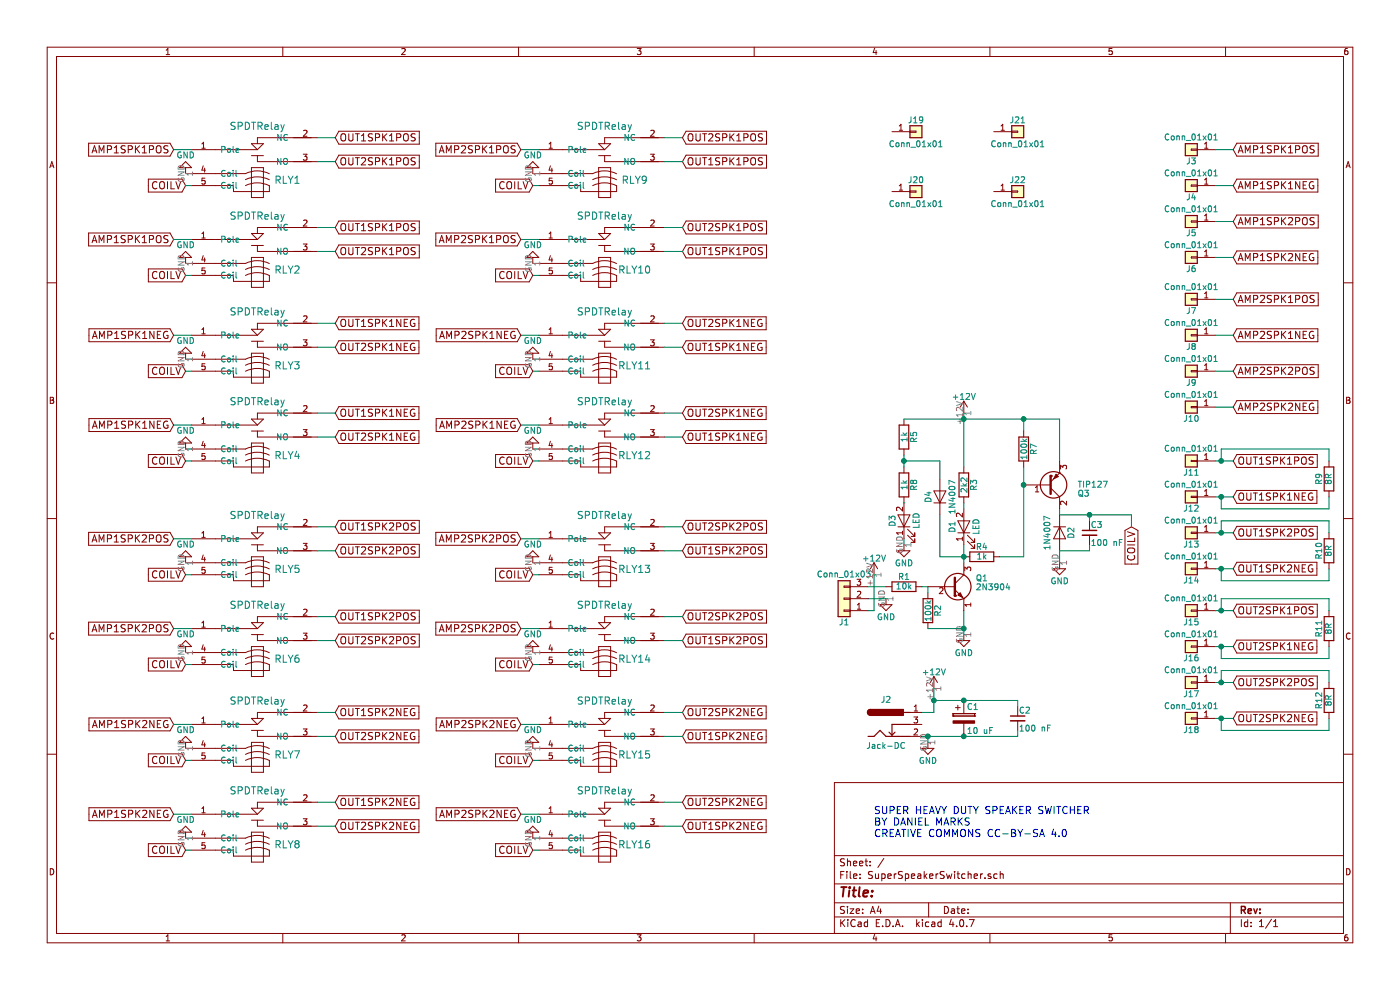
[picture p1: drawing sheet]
EESchema Schematic File Version 2
LIBS:power
LIBS:device
LIBS:switches
LIBS:relays
LIBS:motors
LIBS:transistors
LIBS:conn
LIBS:linear
LIBS:regul
LIBS:74xx
LIBS:cmos4000
LIBS:adc-dac
LIBS:memory
LIBS:xilinx
LIBS:microcontrollers
LIBS:dsp
LIBS:microchip
LIBS:analog_switches
LIBS:motorola
LIBS:texas
LIBS:intel
LIBS:audio
LIBS:interface
LIBS:digital-audio
LIBS:philips
LIBS:display
LIBS:cypress
LIBS:siliconi
LIBS:opto
LIBS:atmel
LIBS:contrib
LIBS:valves
LIBS:relay
LIBS:SuperSpeakerSwitcher-cache
EELAYER 25 0
EELAYER END
$Descr A4 11693 8268
encoding utf-8
Sheet 1 1
Title ""
Date ""
Rev ""
Comp ""
Comment1 ""
Comment2 ""
Comment3 ""
Comment4 ""
$EndDescr
$Comp
L SPDTRelay RLY1
U 1 1
P 2150 1350
F 0 "RLY1" H 2400 1200 60  0000 C CNN
F 1 "SPDTRelay" H 2150 1650 60  0000 C CNN
F 2 "SuperSpeakerSwitcher:SMIHRelay" H 2150 1350 60  0001 C CNN
F 3 "" H 2150 1350 60  0001 C CNN
	1    2150 1350
	1    0    0    -1  
$EndComp
$Comp
L Conn_01x01 J3
U 1 1
P 9950 1250
F 0 "J3" H 9950 1350 50  0000 C CNN
F 1 "Conn_01x01" H 9950 1150 50  0000 C CNN
F 2 "SuperSpeakerSwitcher:SpadeTerminal635" H 9950 1250 50  0001 C CNN
F 3 "" H 9950 1250 50  0001 C CNN
	1    9950 1250
	-1   0    0    1   
$EndComp
$Comp
L Jack-DC J2
U 1 1
P 7400 6050
F 0 "J2" H 7400 6260 50  0000 C CNN
F 1 "Jack-DC" H 7400 5875 50  0000 C CNN
F 2 "Connectors:BARREL_JACK" H 7450 6010 50  0001 C CNN
F 3 "" H 7450 6010 50  0001 C CNN
	1    7400 6050
	1    0    0    -1  
$EndComp
$Comp
L GND #PWR20
U 1 1
P 7750 6200
F 0 "#PWR20" H 7750 5950 50  0001 C CNN
F 1 "GND" H 7750 6050 50  0000 C CNN
F 2 "" H 7750 6200 50  0001 C CNN
F 3 "" H 7750 6200 50  0001 C CNN
	1    7750 6200
	1    0    0    -1  
$EndComp
$Comp
L GND #PWR18
U 1 1
P 7400 5000
F 0 "#PWR18" H 7400 4750 50  0001 C CNN
F 1 "GND" H 7400 4850 50  0000 C CNN
F 2 "" H 7400 5000 50  0001 C CNN
F 3 "" H 7400 5000 50  0001 C CNN
	1    7400 5000
	1    0    0    -1  
$EndComp
$Comp
L R R1
U 1 1
P 7550 4900
F 0 "R1" V 7630 4900 50  0000 C CNN
F 1 "10k" V 7550 4900 50  0000 C CNN
F 2 "Resistors_THT:R_Axial_DIN0207_L6.3mm_D2.5mm_P7.62mm_Horizontal" V 7480 4900 50  0001 C CNN
F 3 "" H 7550 4900 50  0001 C CNN
	1    7550 4900
	0    -1   -1   0   
$EndComp
$Comp
L 2N3904 Q1
U 1 1
P 7950 4900
F 0 "Q1" H 8150 4975 50  0000 L CNN
F 1 "2N3904" H 8150 4900 50  0000 L CNN
F 2 "TO_SOT_Packages_THT:TO-92_Inline_Wide" H 8150 4825 50  0001 L CIN
F 3 "" H 7950 4900 50  0001 L CNN
	1    7950 4900
	1    0    0    -1  
$EndComp
$Comp
L GND #PWR23
U 1 1
P 8050 5300
F 0 "#PWR23" H 8050 5050 50  0001 C CNN
F 1 "GND" H 8050 5150 50  0000 C CNN
F 2 "" H 8050 5300 50  0001 C CNN
F 3 "" H 8050 5300 50  0001 C CNN
	1    8050 5300
	1    0    0    -1  
$EndComp
$Comp
L +12V #PWR21
U 1 1
P 7800 5750
F 0 "#PWR21" H 7800 5600 50  0001 C CNN
F 1 "+12V" H 7800 5890 50  0000 C CNN
F 2 "" H 7800 5750 50  0001 C CNN
F 3 "" H 7800 5750 50  0001 C CNN
	1    7800 5750
	1    0    0    -1  
$EndComp
$Comp
L CP C1
U 1 1
P 8050 6000
F 0 "C1" H 8075 6100 50  0000 L CNN
F 1 "10 uF" H 8075 5900 50  0000 L CNN
F 2 "Capacitors_THT:CP_Radial_D5.0mm_P2.50mm" H 8088 5850 50  0001 C CNN
F 3 "" H 8050 6000 50  0001 C CNN
	1    8050 6000
	1    0    0    -1  
$EndComp
$Comp
L R R4
U 1 1
P 8200 4650
F 0 "R4" V 8280 4650 50  0000 C CNN
F 1 "1k" V 8200 4650 50  0000 C CNN
F 2 "Resistors_THT:R_Axial_DIN0207_L6.3mm_D2.5mm_P7.62mm_Horizontal" V 8130 4650 50  0001 C CNN
F 3 "" H 8200 4650 50  0001 C CNN
	1    8200 4650
	0    -1   -1   0   
$EndComp
$Comp
L GND #PWR24
U 1 1
P 8850 4700
F 0 "#PWR24" H 8850 4450 50  0001 C CNN
F 1 "GND" H 8850 4550 50  0000 C CNN
F 2 "" H 8850 4700 50  0001 C CNN
F 3 "" H 8850 4700 50  0001 C CNN
	1    8850 4700
	1    0    0    -1  
$EndComp
Text GLabel 9450 4400 3    60   Input ~ 0
COILV
$Comp
L C_Small C2
U 1 1
P 8500 6000
F 0 "C2" H 8510 6070 50  0000 L CNN
F 1 "100 nF" H 8510 5920 50  0000 L CNN
F 2 "Capacitors_THT:C_Disc_D5.0mm_W2.5mm_P5.00mm" H 8500 6000 50  0001 C CNN
F 3 "" H 8500 6000 50  0001 C CNN
	1    8500 6000
	1    0    0    -1  
$EndComp
$Comp
L D D2
U 1 1
P 8850 4450
F 0 "D2" H 8850 4550 50  0000 C CNN
F 1 "1N4007" H 8850 4350 50  0000 C CNN
F 2 "Diodes_THT:D_DO-41_SOD81_P7.62mm_Horizontal" H 8850 4450 50  0001 C CNN
F 3 "" H 8850 4450 50  0001 C CNN
	1    8850 4450
	0    1    1    0   
$EndComp
$Comp
L C_Small C3
U 1 1
P 9100 4450
F 0 "C3" H 9110 4520 50  0000 L CNN
F 1 "100 nF" H 9110 4370 50  0000 L CNN
F 2 "Capacitors_THT:C_Disc_D5.0mm_W2.5mm_P5.00mm" H 9100 4450 50  0001 C CNN
F 3 "" H 9100 4450 50  0001 C CNN
	1    9100 4450
	1    0    0    -1  
$EndComp
Text GLabel 1450 1250 0    60   Input ~ 0
AMP1SPK1POS
$Comp
L Conn_01x01 J4
U 1 1
P 9950 1550
F 0 "J4" H 9950 1650 50  0000 C CNN
F 1 "Conn_01x01" H 9950 1450 50  0000 C CNN
F 2 "SuperSpeakerSwitcher:SpadeTerminal635" H 9950 1550 50  0001 C CNN
F 3 "" H 9950 1550 50  0001 C CNN
	1    9950 1550
	-1   0    0    1   
$EndComp
Text GLabel 10300 1550 2    60   Input ~ 0
AMP1SPK1NEG
$Comp
L Conn_01x01 J5
U 1 1
P 9950 1850
F 0 "J5" H 9950 1950 50  0000 C CNN
F 1 "Conn_01x01" H 9950 1750 50  0000 C CNN
F 2 "SuperSpeakerSwitcher:SpadeTerminal635" H 9950 1850 50  0001 C CNN
F 3 "" H 9950 1850 50  0001 C CNN
	1    9950 1850
	-1   0    0    1   
$EndComp
Text GLabel 10300 1850 2    60   Input ~ 0
AMP1SPK2POS
$Comp
L Conn_01x01 J6
U 1 1
P 9950 2150
F 0 "J6" H 9950 2250 50  0000 C CNN
F 1 "Conn_01x01" H 9950 2050 50  0000 C CNN
F 2 "SuperSpeakerSwitcher:SpadeTerminal635" H 9950 2150 50  0001 C CNN
F 3 "" H 9950 2150 50  0001 C CNN
	1    9950 2150
	-1   0    0    1   
$EndComp
Text GLabel 10300 2150 2    60   Input ~ 0
AMP1SPK2NEG
$Comp
L Conn_01x01 J7
U 1 1
P 9950 2500
F 0 "J7" H 9950 2600 50  0000 C CNN
F 1 "Conn_01x01" H 9950 2400 50  0000 C CNN
F 2 "SuperSpeakerSwitcher:SpadeTerminal635" H 9950 2500 50  0001 C CNN
F 3 "" H 9950 2500 50  0001 C CNN
	1    9950 2500
	-1   0    0    1   
$EndComp
Text GLabel 10300 2500 2    60   Input ~ 0
AMP2SPK1POS
$Comp
L Conn_01x01 J8
U 1 1
P 9950 2800
F 0 "J8" H 9950 2900 50  0000 C CNN
F 1 "Conn_01x01" H 9950 2700 50  0000 C CNN
F 2 "SuperSpeakerSwitcher:SpadeTerminal635" H 9950 2800 50  0001 C CNN
F 3 "" H 9950 2800 50  0001 C CNN
	1    9950 2800
	-1   0    0    1   
$EndComp
Text GLabel 10300 2800 2    60   Input ~ 0
AMP2SPK1NEG
$Comp
L Conn_01x01 J9
U 1 1
P 9950 3100
F 0 "J9" H 9950 3200 50  0000 C CNN
F 1 "Conn_01x01" H 9950 3000 50  0000 C CNN
F 2 "SuperSpeakerSwitcher:SpadeTerminal635" H 9950 3100 50  0001 C CNN
F 3 "" H 9950 3100 50  0001 C CNN
	1    9950 3100
	-1   0    0    1   
$EndComp
Text GLabel 10300 3100 2    60   Input ~ 0
AMP2SPK2POS
$Comp
L Conn_01x01 J10
U 1 1
P 9950 3400
F 0 "J10" H 9950 3500 50  0000 C CNN
F 1 "Conn_01x01" H 9950 3300 50  0000 C CNN
F 2 "SuperSpeakerSwitcher:SpadeTerminal635" H 9950 3400 50  0001 C CNN
F 3 "" H 9950 3400 50  0001 C CNN
	1    9950 3400
	-1   0    0    1   
$EndComp
Text GLabel 10300 3400 2    60   Input ~ 0
AMP2SPK2NEG
$Comp
L Conn_01x01 J11
U 1 1
P 9950 3850
F 0 "J11" H 9950 3950 50  0000 C CNN
F 1 "Conn_01x01" H 9950 3750 50  0000 C CNN
F 2 "SuperSpeakerSwitcher:SpadeTerminal635" H 9950 3850 50  0001 C CNN
F 3 "" H 9950 3850 50  0001 C CNN
	1    9950 3850
	-1   0    0    1   
$EndComp
Text GLabel 2800 1150 2    60   Input ~ 0
OUT1SPK1POS
$Comp
L Conn_01x01 J12
U 1 1
P 9950 4150
F 0 "J12" H 9950 4250 50  0000 C CNN
F 1 "Conn_01x01" H 9950 4050 50  0000 C CNN
F 2 "SuperSpeakerSwitcher:SpadeTerminal635" H 9950 4150 50  0001 C CNN
F 3 "" H 9950 4150 50  0001 C CNN
	1    9950 4150
	-1   0    0    1   
$EndComp
Text GLabel 10300 4150 2    60   Input ~ 0
OUT1SPK1NEG
$Comp
L Conn_01x01 J13
U 1 1
P 9950 4450
F 0 "J13" H 9950 4550 50  0000 C CNN
F 1 "Conn_01x01" H 9950 4350 50  0000 C CNN
F 2 "SuperSpeakerSwitcher:SpadeTerminal635" H 9950 4450 50  0001 C CNN
F 3 "" H 9950 4450 50  0001 C CNN
	1    9950 4450
	-1   0    0    1   
$EndComp
Text GLabel 10300 4450 2    60   Input ~ 0
OUT1SPK2POS
$Comp
L Conn_01x01 J14
U 1 1
P 9950 4750
F 0 "J14" H 9950 4850 50  0000 C CNN
F 1 "Conn_01x01" H 9950 4650 50  0000 C CNN
F 2 "SuperSpeakerSwitcher:SpadeTerminal635" H 9950 4750 50  0001 C CNN
F 3 "" H 9950 4750 50  0001 C CNN
	1    9950 4750
	-1   0    0    1   
$EndComp
Text GLabel 10300 4750 2    60   Input ~ 0
OUT1SPK2NEG
$Comp
L Conn_01x01 J15
U 1 1
P 9950 5100
F 0 "J15" H 9950 5200 50  0000 C CNN
F 1 "Conn_01x01" H 9950 5000 50  0000 C CNN
F 2 "SuperSpeakerSwitcher:SpadeTerminal635" H 9950 5100 50  0001 C CNN
F 3 "" H 9950 5100 50  0001 C CNN
	1    9950 5100
	-1   0    0    1   
$EndComp
Text GLabel 10300 5100 2    60   Input ~ 0
OUT2SPK1POS
$Comp
L Conn_01x01 J16
U 1 1
P 9950 5400
F 0 "J16" H 9950 5500 50  0000 C CNN
F 1 "Conn_01x01" H 9950 5300 50  0000 C CNN
F 2 "SuperSpeakerSwitcher:SpadeTerminal635" H 9950 5400 50  0001 C CNN
F 3 "" H 9950 5400 50  0001 C CNN
	1    9950 5400
	-1   0    0    1   
$EndComp
Text GLabel 10300 5400 2    60   Input ~ 0
OUT2SPK1NEG
$Comp
L Conn_01x01 J17
U 1 1
P 9950 5700
F 0 "J17" H 9950 5800 50  0000 C CNN
F 1 "Conn_01x01" H 9950 5600 50  0000 C CNN
F 2 "SuperSpeakerSwitcher:SpadeTerminal635" H 9950 5700 50  0001 C CNN
F 3 "" H 9950 5700 50  0001 C CNN
	1    9950 5700
	-1   0    0    1   
$EndComp
Text GLabel 10300 5700 2    60   Input ~ 0
OUT2SPK2POS
$Comp
L Conn_01x01 J18
U 1 1
P 9950 6000
F 0 "J18" H 9950 6100 50  0000 C CNN
F 1 "Conn_01x01" H 9950 5900 50  0000 C CNN
F 2 "SuperSpeakerSwitcher:SpadeTerminal635" H 9950 6000 50  0001 C CNN
F 3 "" H 9950 6000 50  0001 C CNN
	1    9950 6000
	-1   0    0    1   
$EndComp
Text GLabel 10300 6000 2    60   Input ~ 0
OUT2SPK2NEG
Text GLabel 1550 1550 0    60   Input ~ 0
COILV
$Comp
L SPDTRelay RLY2
U 1 1
P 2150 2100
F 0 "RLY2" H 2400 1950 60  0000 C CNN
F 1 "SPDTRelay" H 2150 2400 60  0000 C CNN
F 2 "SuperSpeakerSwitcher:SMIHRelay" H 2150 2100 60  0001 C CNN
F 3 "" H 2150 2100 60  0001 C CNN
	1    2150 2100
	1    0    0    -1  
$EndComp
Text GLabel 1550 2300 0    60   Input ~ 0
COILV
Text GLabel 2800 1900 2    60   Input ~ 0
OUT1SPK1POS
Text GLabel 10300 3850 2    60   Input ~ 0
OUT1SPK1POS
$Comp
L R R9
U 1 1
P 11100 4000
F 0 "R9" V 11180 4000 50  0000 C CNN
F 1 "8R" V 11100 4000 50  0000 C CNN
F 2 "Resistors_THT:R_Axial_Power_L20.0mm_W6.4mm_P25.40mm" V 11030 4000 50  0001 C CNN
F 3 "" H 11100 4000 50  0001 C CNN
	1    11100 4000
	-1   0    0    1   
$EndComp
$Comp
L R R10
U 1 1
P 11100 4600
F 0 "R10" V 11180 4600 50  0000 C CNN
F 1 "8R" V 11100 4600 50  0000 C CNN
F 2 "Resistors_THT:R_Axial_Power_L20.0mm_W6.4mm_P25.40mm" V 11030 4600 50  0001 C CNN
F 3 "" H 11100 4600 50  0001 C CNN
	1    11100 4600
	-1   0    0    1   
$EndComp
$Comp
L R R12
U 1 1
P 11100 5850
F 0 "R12" V 11180 5850 50  0000 C CNN
F 1 "8R" V 11100 5850 50  0000 C CNN
F 2 "Resistors_THT:R_Axial_Power_L20.0mm_W6.4mm_P25.40mm" V 11030 5850 50  0001 C CNN
F 3 "" H 11100 5850 50  0001 C CNN
	1    11100 5850
	-1   0    0    1   
$EndComp
Text GLabel 1450 2000 0    60   Input ~ 0
AMP1SPK1POS
Text GLabel 2800 1350 2    60   Input ~ 0
OUT2SPK1POS
Text GLabel 2800 2100 2    60   Input ~ 0
OUT2SPK1POS
$Comp
L SPDTRelay RLY9
U 1 1
P 5050 1350
F 0 "RLY9" H 5300 1200 60  0000 C CNN
F 1 "SPDTRelay" H 5050 1650 60  0000 C CNN
F 2 "SuperSpeakerSwitcher:SMIHRelay" H 5050 1350 60  0001 C CNN
F 3 "" H 5050 1350 60  0001 C CNN
	1    5050 1350
	1    0    0    -1  
$EndComp
Text GLabel 4350 1250 0    60   Input ~ 0
AMP2SPK1POS
Text GLabel 5700 1150 2    60   Input ~ 0
OUT2SPK1POS
Text GLabel 4450 1550 0    60   Input ~ 0
COILV
$Comp
L SPDTRelay RLY10
U 1 1
P 5050 2100
F 0 "RLY10" H 5300 1950 60  0000 C CNN
F 1 "SPDTRelay" H 5050 2400 60  0000 C CNN
F 2 "SuperSpeakerSwitcher:SMIHRelay" H 5050 2100 60  0001 C CNN
F 3 "" H 5050 2100 60  0001 C CNN
	1    5050 2100
	1    0    0    -1  
$EndComp
Text GLabel 4450 2300 0    60   Input ~ 0
COILV
Text GLabel 5700 1900 2    60   Input ~ 0
OUT2SPK1POS
Text GLabel 4350 2000 0    60   Input ~ 0
AMP2SPK1POS
Text GLabel 5700 1350 2    60   Input ~ 0
OUT1SPK1POS
Text GLabel 5700 2100 2    60   Input ~ 0
OUT1SPK1POS
$Comp
L R R11
U 1 1
P 11100 5250
F 0 "R11" V 11180 5250 50  0000 C CNN
F 1 "8R" V 11100 5250 50  0000 C CNN
F 2 "Resistors_THT:R_Axial_Power_L20.0mm_W6.4mm_P25.40mm" V 11030 5250 50  0001 C CNN
F 3 "" H 11100 5250 50  0001 C CNN
	1    11100 5250
	-1   0    0    1   
$EndComp
Text GLabel 10300 1250 2    60   Input ~ 0
AMP1SPK1POS
$Comp
L SPDTRelay RLY3
U 1 1
P 2150 2900
F 0 "RLY3" H 2400 2750 60  0000 C CNN
F 1 "SPDTRelay" H 2150 3200 60  0000 C CNN
F 2 "SuperSpeakerSwitcher:SMIHRelay" H 2150 2900 60  0001 C CNN
F 3 "" H 2150 2900 60  0001 C CNN
	1    2150 2900
	1    0    0    -1  
$EndComp
Text GLabel 1450 2800 0    60   Input ~ 0
AMP1SPK1NEG
Text GLabel 2800 2700 2    60   Input ~ 0
OUT1SPK1NEG
Text GLabel 1550 3100 0    60   Input ~ 0
COILV
$Comp
L SPDTRelay RLY4
U 1 1
P 2150 3650
F 0 "RLY4" H 2400 3500 60  0000 C CNN
F 1 "SPDTRelay" H 2150 3950 60  0000 C CNN
F 2 "SuperSpeakerSwitcher:SMIHRelay" H 2150 3650 60  0001 C CNN
F 3 "" H 2150 3650 60  0001 C CNN
	1    2150 3650
	1    0    0    -1  
$EndComp
Text GLabel 1550 3850 0    60   Input ~ 0
COILV
Text GLabel 2800 3450 2    60   Input ~ 0
OUT1SPK1NEG
Text GLabel 1450 3550 0    60   Input ~ 0
AMP1SPK1NEG
Text GLabel 2800 2900 2    60   Input ~ 0
OUT2SPK1NEG
Text GLabel 2800 3650 2    60   Input ~ 0
OUT2SPK1NEG
$Comp
L SPDTRelay RLY11
U 1 1
P 5050 2900
F 0 "RLY11" H 5300 2750 60  0000 C CNN
F 1 "SPDTRelay" H 5050 3200 60  0000 C CNN
F 2 "SuperSpeakerSwitcher:SMIHRelay" H 5050 2900 60  0001 C CNN
F 3 "" H 5050 2900 60  0001 C CNN
	1    5050 2900
	1    0    0    -1  
$EndComp
Text GLabel 4350 2800 0    60   Input ~ 0
AMP2SPK1NEG
Text GLabel 5700 2700 2    60   Input ~ 0
OUT2SPK1NEG
Text GLabel 4450 3100 0    60   Input ~ 0
COILV
$Comp
L SPDTRelay RLY12
U 1 1
P 5050 3650
F 0 "RLY12" H 5300 3500 60  0000 C CNN
F 1 "SPDTRelay" H 5050 3950 60  0000 C CNN
F 2 "SuperSpeakerSwitcher:SMIHRelay" H 5050 3650 60  0001 C CNN
F 3 "" H 5050 3650 60  0001 C CNN
	1    5050 3650
	1    0    0    -1  
$EndComp
Text GLabel 4450 3850 0    60   Input ~ 0
COILV
Text GLabel 5700 3450 2    60   Input ~ 0
OUT2SPK1NEG
Text GLabel 4350 3550 0    60   Input ~ 0
AMP2SPK1NEG
Text GLabel 5700 2900 2    60   Input ~ 0
OUT1SPK1NEG
Text GLabel 5700 3650 2    60   Input ~ 0
OUT1SPK1NEG
$Comp
L SPDTRelay RLY5
U 1 1
P 2150 4600
F 0 "RLY5" H 2400 4450 60  0000 C CNN
F 1 "SPDTRelay" H 2150 4900 60  0000 C CNN
F 2 "SuperSpeakerSwitcher:SMIHRelay" H 2150 4600 60  0001 C CNN
F 3 "" H 2150 4600 60  0001 C CNN
	1    2150 4600
	1    0    0    -1  
$EndComp
Text GLabel 1450 4500 0    60   Input ~ 0
AMP1SPK2POS
Text GLabel 2800 4400 2    60   Input ~ 0
OUT1SPK2POS
Text GLabel 1550 4800 0    60   Input ~ 0
COILV
$Comp
L SPDTRelay RLY6
U 1 1
P 2150 5350
F 0 "RLY6" H 2400 5200 60  0000 C CNN
F 1 "SPDTRelay" H 2150 5650 60  0000 C CNN
F 2 "SuperSpeakerSwitcher:SMIHRelay" H 2150 5350 60  0001 C CNN
F 3 "" H 2150 5350 60  0001 C CNN
	1    2150 5350
	1    0    0    -1  
$EndComp
Text GLabel 1550 5550 0    60   Input ~ 0
COILV
Text GLabel 2800 5150 2    60   Input ~ 0
OUT1SPK2POS
Text GLabel 1450 5250 0    60   Input ~ 0
AMP1SPK2POS
Text GLabel 2800 4600 2    60   Input ~ 0
OUT2SPK2POS
Text GLabel 2800 5350 2    60   Input ~ 0
OUT2SPK2POS
$Comp
L SPDTRelay RLY13
U 1 1
P 5050 4600
F 0 "RLY13" H 5300 4450 60  0000 C CNN
F 1 "SPDTRelay" H 5050 4900 60  0000 C CNN
F 2 "SuperSpeakerSwitcher:SMIHRelay" H 5050 4600 60  0001 C CNN
F 3 "" H 5050 4600 60  0001 C CNN
	1    5050 4600
	1    0    0    -1  
$EndComp
Text GLabel 4350 4500 0    60   Input ~ 0
AMP2SPK2POS
Text GLabel 5700 4400 2    60   Input ~ 0
OUT2SPK2POS
Text GLabel 4450 4800 0    60   Input ~ 0
COILV
$Comp
L SPDTRelay RLY14
U 1 1
P 5050 5350
F 0 "RLY14" H 5300 5200 60  0000 C CNN
F 1 "SPDTRelay" H 5050 5650 60  0000 C CNN
F 2 "SuperSpeakerSwitcher:SMIHRelay" H 5050 5350 60  0001 C CNN
F 3 "" H 5050 5350 60  0001 C CNN
	1    5050 5350
	1    0    0    -1  
$EndComp
Text GLabel 4450 5550 0    60   Input ~ 0
COILV
Text GLabel 5700 5150 2    60   Input ~ 0
OUT2SPK2POS
Text GLabel 4350 5250 0    60   Input ~ 0
AMP2SPK2POS
Text GLabel 5700 4600 2    60   Input ~ 0
OUT1SPK2POS
Text GLabel 5700 5350 2    60   Input ~ 0
OUT1SPK2POS
$Comp
L SPDTRelay RLY7
U 1 1
P 2150 6150
F 0 "RLY7" H 2400 6000 60  0000 C CNN
F 1 "SPDTRelay" H 2150 6450 60  0000 C CNN
F 2 "SuperSpeakerSwitcher:SMIHRelay" H 2150 6150 60  0001 C CNN
F 3 "" H 2150 6150 60  0001 C CNN
	1    2150 6150
	1    0    0    -1  
$EndComp
Text GLabel 1450 6050 0    60   Input ~ 0
AMP1SPK2NEG
Text GLabel 2800 5950 2    60   Input ~ 0
OUT1SPK2NEG
Text GLabel 1550 6350 0    60   Input ~ 0
COILV
$Comp
L SPDTRelay RLY8
U 1 1
P 2150 6900
F 0 "RLY8" H 2400 6750 60  0000 C CNN
F 1 "SPDTRelay" H 2150 7200 60  0000 C CNN
F 2 "SuperSpeakerSwitcher:SMIHRelay" H 2150 6900 60  0001 C CNN
F 3 "" H 2150 6900 60  0001 C CNN
	1    2150 6900
	1    0    0    -1  
$EndComp
Text GLabel 1550 7100 0    60   Input ~ 0
COILV
Text GLabel 2800 6700 2    60   Input ~ 0
OUT1SPK2NEG
Text GLabel 1450 6800 0    60   Input ~ 0
AMP1SPK2NEG
Text GLabel 2800 6150 2    60   Input ~ 0
OUT2SPK2NEG
Text GLabel 2800 6900 2    60   Input ~ 0
OUT2SPK2NEG
$Comp
L SPDTRelay RLY15
U 1 1
P 5050 6150
F 0 "RLY15" H 5300 6000 60  0000 C CNN
F 1 "SPDTRelay" H 5050 6450 60  0000 C CNN
F 2 "SuperSpeakerSwitcher:SMIHRelay" H 5050 6150 60  0001 C CNN
F 3 "" H 5050 6150 60  0001 C CNN
	1    5050 6150
	1    0    0    -1  
$EndComp
Text GLabel 4350 6050 0    60   Input ~ 0
AMP2SPK2NEG
Text GLabel 5700 5950 2    60   Input ~ 0
OUT2SPK2NEG
Text GLabel 4450 6350 0    60   Input ~ 0
COILV
$Comp
L SPDTRelay RLY16
U 1 1
P 5050 6900
F 0 "RLY16" H 5300 6750 60  0000 C CNN
F 1 "SPDTRelay" H 5050 7200 60  0000 C CNN
F 2 "SuperSpeakerSwitcher:SMIHRelay" H 5050 6900 60  0001 C CNN
F 3 "" H 5050 6900 60  0001 C CNN
	1    5050 6900
	1    0    0    -1  
$EndComp
Text GLabel 4450 7100 0    60   Input ~ 0
COILV
Text GLabel 5700 6700 2    60   Input ~ 0
OUT2SPK2NEG
Text GLabel 4350 6800 0    60   Input ~ 0
AMP2SPK2NEG
Text GLabel 5700 6150 2    60   Input ~ 0
OUT1SPK2NEG
Text GLabel 5700 6900 2    60   Input ~ 0
OUT1SPK2NEG
$Comp
L R R3
U 1 1
P 8050 4050
F 0 "R3" V 8130 4050 50  0000 C CNN
F 1 "2k2" V 8050 4050 50  0000 C CNN
F 2 "Resistors_THT:R_Axial_DIN0207_L6.3mm_D2.5mm_P7.62mm_Horizontal" V 7980 4050 50  0001 C CNN
F 3 "" H 8050 4050 50  0001 C CNN
	1    8050 4050
	1    0    0    -1  
$EndComp
$Comp
L +12V #PWR22
U 1 1
P 8050 3450
F 0 "#PWR22" H 8050 3300 50  0001 C CNN
F 1 "+12V" H 8050 3590 50  0000 C CNN
F 2 "" H 8050 3450 50  0001 C CNN
F 3 "" H 8050 3450 50  0001 C CNN
	1    8050 3450
	1    0    0    -1  
$EndComp
$Comp
L LED D1
U 1 1
P 8050 4400
F 0 "D1" H 8050 4500 50  0000 C CNN
F 1 "LED" H 8050 4300 50  0000 C CNN
F 2 "LEDs:LED_D5.0mm" H 8050 4400 50  0001 C CNN
F 3 "" H 8050 4400 50  0001 C CNN
	1    8050 4400
	0    -1   -1   0   
$EndComp
$Comp
L R R7
U 1 1
P 8550 3750
F 0 "R7" V 8630 3750 50  0000 C CNN
F 1 "100k" V 8550 3750 50  0000 C CNN
F 2 "Resistors_THT:R_Axial_DIN0207_L6.3mm_D2.5mm_P7.62mm_Horizontal" V 8480 3750 50  0001 C CNN
F 3 "" H 8550 3750 50  0001 C CNN
	1    8550 3750
	1    0    0    -1  
$EndComp
$Comp
L R R2
U 1 1
P 7750 5100
F 0 "R2" V 7830 5100 50  0000 C CNN
F 1 "100k" V 7750 5100 50  0000 C CNN
F 2 "Resistors_THT:R_Axial_DIN0207_L6.3mm_D2.5mm_P7.62mm_Horizontal" V 7680 5100 50  0001 C CNN
F 3 "" H 7750 5100 50  0001 C CNN
	1    7750 5100
	1    0    0    -1  
$EndComp
$Comp
L Conn_01x01 J19
U 1 1
P 7650 1100
F 0 "J19" H 7650 1200 50  0000 C CNN
F 1 "Conn_01x01" H 7650 1000 50  0000 C CNN
F 2 "Connectors:1pin" H 7650 1100 50  0001 C CNN
F 3 "" H 7650 1100 50  0001 C CNN
	1    7650 1100
	1    0    0    -1  
$EndComp
$Comp
L Conn_01x01 J21
U 1 1
P 8500 1100
F 0 "J21" H 8500 1200 50  0000 C CNN
F 1 "Conn_01x01" H 8500 1000 50  0000 C CNN
F 2 "Connectors:1pin" H 8500 1100 50  0001 C CNN
F 3 "" H 8500 1100 50  0001 C CNN
	1    8500 1100
	1    0    0    -1  
$EndComp
$Comp
L Conn_01x01 J22
U 1 1
P 8500 1600
F 0 "J22" H 8500 1700 50  0000 C CNN
F 1 "Conn_01x01" H 8500 1500 50  0000 C CNN
F 2 "Connectors:1pin" H 8500 1600 50  0001 C CNN
F 3 "" H 8500 1600 50  0001 C CNN
	1    8500 1600
	1    0    0    -1  
$EndComp
$Comp
L Conn_01x01 J20
U 1 1
P 7650 1600
F 0 "J20" H 7650 1700 50  0000 C CNN
F 1 "Conn_01x01" H 7650 1500 50  0000 C CNN
F 2 "Connectors:1pin" H 7650 1600 50  0001 C CNN
F 3 "" H 7650 1600 50  0001 C CNN
	1    7650 1600
	1    0    0    -1  
$EndComp
$Comp
L R R8
U 1 1
P 7550 4050
F 0 "R8" V 7630 4050 50  0000 C CNN
F 1 "1k" V 7550 4050 50  0000 C CNN
F 2 "Resistors_THT:R_Axial_DIN0207_L6.3mm_D2.5mm_P7.62mm_Horizontal" V 7480 4050 50  0001 C CNN
F 3 "" H 7550 4050 50  0001 C CNN
	1    7550 4050
	1    0    0    -1  
$EndComp
$Comp
L LED D3
U 1 1
P 7550 4350
F 0 "D3" H 7550 4450 50  0000 C CNN
F 1 "LED" H 7550 4250 50  0000 C CNN
F 2 "LEDs:LED_D5.0mm" H 7550 4350 50  0001 C CNN
F 3 "" H 7550 4350 50  0001 C CNN
	1    7550 4350
	0    -1   -1   0   
$EndComp
$Comp
L R R5
U 1 1
P 7550 3650
F 0 "R5" V 7630 3650 50  0000 C CNN
F 1 "1k" V 7550 3650 50  0000 C CNN
F 2 "Resistors_THT:R_Axial_DIN0207_L6.3mm_D2.5mm_P7.62mm_Horizontal" V 7480 3650 50  0001 C CNN
F 3 "" H 7550 3650 50  0001 C CNN
	1    7550 3650
	1    0    0    -1  
$EndComp
$Comp
L TIP42 Q3
U 1 1
P 8750 4050
F 0 "Q3" H 9000 4125 50  0000 L CNN
F 1 "TIP127" H 9000 4050 50  0000 L CNN
F 2 "TO_SOT_Packages_THT:TO-220-3_Vertical" H 9000 3975 50  0001 L CIN
F 3 "" H 8750 4050 50  0001 L CNN
	1    8750 4050
	1    0    0    1   
$EndComp
Wire Wire Line
	1600 1450 1550 1450
Wire Wire Line
	7750 6200 7750 6150
Wire Wire Line
	7700 6150 7750 6150
Wire Wire Line
	7750 6150 8050 6150
Wire Wire Line
	8050 6150 8500 6150
Wire Wire Line
	7250 4900 7400 4900
Wire Wire Line
	7750 4900 7700 4900
Wire Wire Line
	8050 5100 8050 5250
Wire Wire Line
	8050 5250 8050 5300
Wire Wire Line
	7800 5750 7800 5850
Wire Wire Line
	7800 5850 7800 5950
Wire Wire Line
	7800 5950 7700 5950
Connection ~ 7800 5850
Connection ~ 7750 6150
Wire Wire Line
	8050 4550 8050 4650
Wire Wire Line
	8050 4650 8050 4700
Wire Wire Line
	1600 1550 1550 1550
Connection ~ 8050 5850
Wire Wire Line
	8500 6150 8500 6100
Connection ~ 8050 6150
Wire Wire Line
	10300 1250 10150 1250
Wire Wire Line
	10300 1550 10150 1550
Wire Wire Line
	10300 1850 10150 1850
Wire Wire Line
	10300 2150 10150 2150
Wire Wire Line
	10300 2500 10150 2500
Wire Wire Line
	10300 2800 10150 2800
Wire Wire Line
	10300 3100 10150 3100
Wire Wire Line
	10300 3400 10150 3400
Wire Wire Line
	10150 3850 10200 3850
Wire Wire Line
	10200 3850 10300 3850
Wire Wire Line
	10150 4150 10200 4150
Wire Wire Line
	10200 4150 10300 4150
Wire Wire Line
	10150 4450 10200 4450
Wire Wire Line
	10200 4450 10300 4450
Wire Wire Line
	10150 4750 10200 4750
Wire Wire Line
	10200 4750 10300 4750
Wire Wire Line
	10150 5100 10200 5100
Wire Wire Line
	10200 5100 10300 5100
Wire Wire Line
	10150 5400 10200 5400
Wire Wire Line
	10200 5400 10300 5400
Wire Wire Line
	10150 5700 10200 5700
Wire Wire Line
	10200 5700 10300 5700
Wire Wire Line
	10150 6000 10200 6000
Wire Wire Line
	10200 6000 10300 6000
Wire Wire Line
	1600 1250 1450 1250
Wire Wire Line
	1600 2200 1550 2200
Wire Wire Line
	1600 2300 1550 2300
Wire Wire Line
	1600 2000 1450 2000
Wire Wire Line
	2800 1150 2650 1150
Wire Wire Line
	10200 3850 10200 3750
Wire Wire Line
	10200 3750 11100 3750
Connection ~ 10200 3850
Wire Wire Line
	10200 4150 10200 4250
Wire Wire Line
	10200 4250 11100 4250
Connection ~ 10200 4150
Wire Wire Line
	10200 4450 10200 4350
Wire Wire Line
	10200 4350 11100 4350
Connection ~ 10200 4450
Wire Wire Line
	11100 4850 10200 4850
Wire Wire Line
	10200 4850 10200 4750
Connection ~ 10200 4750
Wire Wire Line
	10200 5000 10200 5100
Wire Wire Line
	10200 5000 11100 5000
Connection ~ 10200 5100
Wire Wire Line
	10200 5400 10200 5500
Wire Wire Line
	10200 5500 11100 5500
Connection ~ 10200 5400
Wire Wire Line
	10200 5700 10200 5600
Wire Wire Line
	10200 5600 11100 5600
Connection ~ 10200 5700
Wire Wire Line
	10200 6000 10200 6100
Wire Wire Line
	10200 6100 11100 6100
Connection ~ 10200 6000
Wire Wire Line
	2800 1900 2650 1900
Wire Wire Line
	2800 2100 2650 2100
Wire Wire Line
	2800 1350 2650 1350
Wire Wire Line
	4500 1450 4450 1450
Wire Wire Line
	4500 1550 4450 1550
Wire Wire Line
	4500 1250 4350 1250
Wire Wire Line
	4500 2200 4450 2200
Wire Wire Line
	4500 2300 4450 2300
Wire Wire Line
	4500 2000 4350 2000
Wire Wire Line
	5700 1150 5550 1150
Wire Wire Line
	5700 1900 5550 1900
Wire Wire Line
	5700 2100 5550 2100
Wire Wire Line
	5700 1350 5550 1350
Wire Wire Line
	11100 3750 11100 3850
Wire Wire Line
	11100 4250 11100 4150
Wire Wire Line
	11100 4350 11100 4450
Wire Wire Line
	11100 4750 11100 4850
Wire Wire Line
	11100 5000 11100 5100
Wire Wire Line
	11100 5500 11100 5400
Wire Wire Line
	11100 5600 11100 5700
Wire Wire Line
	11100 6100 11100 6000
Wire Wire Line
	1600 3000 1550 3000
Wire Wire Line
	1600 3100 1550 3100
Wire Wire Line
	1600 2800 1450 2800
Wire Wire Line
	1600 3750 1550 3750
Wire Wire Line
	1600 3850 1550 3850
Wire Wire Line
	1600 3550 1450 3550
Wire Wire Line
	2800 2700 2650 2700
Wire Wire Line
	2800 3450 2650 3450
Wire Wire Line
	2800 3650 2650 3650
Wire Wire Line
	2800 2900 2650 2900
Wire Wire Line
	4500 3000 4450 3000
Wire Wire Line
	4500 3100 4450 3100
Wire Wire Line
	4500 2800 4350 2800
Wire Wire Line
	4500 3750 4450 3750
Wire Wire Line
	4500 3850 4450 3850
Wire Wire Line
	4500 3550 4350 3550
Wire Wire Line
	5700 2700 5550 2700
Wire Wire Line
	5700 3450 5550 3450
Wire Wire Line
	5700 3650 5550 3650
Wire Wire Line
	5700 2900 5550 2900
Wire Wire Line
	7250 5000 7400 5000
Wire Wire Line
	1600 4700 1550 4700
Wire Wire Line
	1600 4800 1550 4800
Wire Wire Line
	1600 4500 1450 4500
Wire Wire Line
	1600 5450 1550 5450
Wire Wire Line
	1600 5550 1550 5550
Wire Wire Line
	1600 5250 1450 5250
Wire Wire Line
	2800 4400 2650 4400
Wire Wire Line
	2800 5150 2650 5150
Wire Wire Line
	2800 5350 2650 5350
Wire Wire Line
	2800 4600 2650 4600
Wire Wire Line
	4500 4700 4450 4700
Wire Wire Line
	4500 4800 4450 4800
Wire Wire Line
	4500 4500 4350 4500
Wire Wire Line
	4500 5450 4450 5450
Wire Wire Line
	4500 5550 4450 5550
Wire Wire Line
	4500 5250 4350 5250
Wire Wire Line
	5700 4400 5550 4400
Wire Wire Line
	5700 5150 5550 5150
Wire Wire Line
	5700 5350 5550 5350
Wire Wire Line
	5700 4600 5550 4600
Wire Wire Line
	1600 6250 1550 6250
Wire Wire Line
	1600 6350 1550 6350
Wire Wire Line
	1600 6050 1450 6050
Wire Wire Line
	1600 7000 1550 7000
Wire Wire Line
	1600 7100 1550 7100
Wire Wire Line
	1600 6800 1450 6800
Wire Wire Line
	2800 5950 2650 5950
Wire Wire Line
	2800 6700 2650 6700
Wire Wire Line
	2800 6900 2650 6900
Wire Wire Line
	2800 6150 2650 6150
Wire Wire Line
	4500 6250 4450 6250
Wire Wire Line
	4500 6350 4450 6350
Wire Wire Line
	4500 6050 4350 6050
Wire Wire Line
	4500 7000 4450 7000
Wire Wire Line
	4500 7100 4450 7100
Wire Wire Line
	4500 6800 4350 6800
Wire Wire Line
	5700 5950 5550 5950
Wire Wire Line
	5700 6700 5550 6700
Wire Wire Line
	5700 6900 5550 6900
Wire Wire Line
	5700 6150 5550 6150
Wire Wire Line
	8050 3450 8050 3500
Wire Wire Line
	8050 3500 8050 3900
Wire Wire Line
	8050 4200 8050 4250
Connection ~ 8050 4650
Wire Wire Line
	7750 4950 7750 4900
Wire Wire Line
	7750 5250 8050 5250
Connection ~ 8050 5250
Wire Wire Line
	7550 4550 7550 4500
Wire Wire Line
	7550 4200 7550 4200
Connection ~ 8050 3500
Wire Wire Line
	7550 3800 7550 3850
Wire Wire Line
	7550 3850 7550 3900
Wire Wire Line
	7550 3850 7850 3850
Connection ~ 7550 3850
Wire Wire Line
	7550 3500 8050 3500
Wire Wire Line
	8050 3500 8550 3500
Wire Wire Line
	8550 3500 8850 3500
Wire Wire Line
	8850 3500 8850 3850
Wire Wire Line
	8550 4650 8350 4650
Wire Wire Line
	8550 3900 8550 4050
Wire Wire Line
	8550 4050 8550 4650
Wire Wire Line
	8550 3600 8550 3500
Connection ~ 8550 3500
Connection ~ 8550 4050
Wire Wire Line
	8850 4300 8850 4250
Wire Wire Line
	9100 4350 9100 4300
Wire Wire Line
	8850 4300 9100 4300
Wire Wire Line
	9100 4300 9450 4300
Wire Wire Line
	9450 4300 9450 4400
Connection ~ 9100 4300
Wire Wire Line
	9100 4550 9100 4600
Wire Wire Line
	9100 4600 8850 4600
Wire Wire Line
	8850 4600 8850 4700
$Comp
L GND #PWR10
U 1 1
P 4450 2200
F 0 "#PWR10" H 4450 1950 50  0001 C CNN
F 1 "GND" H 4450 2050 50  0000 C CNN
F 2 "" H 4450 2200 50  0001 C CNN
F 3 "" H 4450 2200 50  0001 C CNN
	1    4450 2200
	-1   0    0    1   
$EndComp
$Comp
L GND #PWR9
U 1 1
P 4450 1450
F 0 "#PWR9" H 4450 1200 50  0001 C CNN
F 1 "GND" H 4450 1300 50  0000 C CNN
F 2 "" H 4450 1450 50  0001 C CNN
F 3 "" H 4450 1450 50  0001 C CNN
	1    4450 1450
	-1   0    0    1   
$EndComp
$Comp
L GND #PWR11
U 1 1
P 4450 3000
F 0 "#PWR11" H 4450 2750 50  0001 C CNN
F 1 "GND" H 4450 2850 50  0000 C CNN
F 2 "" H 4450 3000 50  0001 C CNN
F 3 "" H 4450 3000 50  0001 C CNN
	1    4450 3000
	-1   0    0    1   
$EndComp
$Comp
L GND #PWR12
U 1 1
P 4450 3750
F 0 "#PWR12" H 4450 3500 50  0001 C CNN
F 1 "GND" H 4450 3600 50  0000 C CNN
F 2 "" H 4450 3750 50  0001 C CNN
F 3 "" H 4450 3750 50  0001 C CNN
	1    4450 3750
	-1   0    0    1   
$EndComp
$Comp
L GND #PWR4
U 1 1
P 1550 3750
F 0 "#PWR4" H 1550 3500 50  0001 C CNN
F 1 "GND" H 1550 3600 50  0000 C CNN
F 2 "" H 1550 3750 50  0001 C CNN
F 3 "" H 1550 3750 50  0001 C CNN
	1    1550 3750
	-1   0    0    1   
$EndComp
$Comp
L GND #PWR3
U 1 1
P 1550 3000
F 0 "#PWR3" H 1550 2750 50  0001 C CNN
F 1 "GND" H 1550 2850 50  0000 C CNN
F 2 "" H 1550 3000 50  0001 C CNN
F 3 "" H 1550 3000 50  0001 C CNN
	1    1550 3000
	-1   0    0    1   
$EndComp
$Comp
L GND #PWR2
U 1 1
P 1550 2200
F 0 "#PWR2" H 1550 1950 50  0001 C CNN
F 1 "GND" H 1550 2050 50  0000 C CNN
F 2 "" H 1550 2200 50  0001 C CNN
F 3 "" H 1550 2200 50  0001 C CNN
	1    1550 2200
	-1   0    0    1   
$EndComp
$Comp
L GND #PWR1
U 1 1
P 1550 1450
F 0 "#PWR1" H 1550 1200 50  0001 C CNN
F 1 "GND" H 1550 1300 50  0000 C CNN
F 2 "" H 1550 1450 50  0001 C CNN
F 3 "" H 1550 1450 50  0001 C CNN
	1    1550 1450
	-1   0    0    1   
$EndComp
$Comp
L GND #PWR5
U 1 1
P 1550 4700
F 0 "#PWR5" H 1550 4450 50  0001 C CNN
F 1 "GND" H 1550 4550 50  0000 C CNN
F 2 "" H 1550 4700 50  0001 C CNN
F 3 "" H 1550 4700 50  0001 C CNN
	1    1550 4700
	-1   0    0    1   
$EndComp
$Comp
L GND #PWR6
U 1 1
P 1550 5450
F 0 "#PWR6" H 1550 5200 50  0001 C CNN
F 1 "GND" H 1550 5300 50  0000 C CNN
F 2 "" H 1550 5450 50  0001 C CNN
F 3 "" H 1550 5450 50  0001 C CNN
	1    1550 5450
	-1   0    0    1   
$EndComp
$Comp
L GND #PWR16
U 1 1
P 4450 7000
F 0 "#PWR16" H 4450 6750 50  0001 C CNN
F 1 "GND" H 4450 6850 50  0000 C CNN
F 2 "" H 4450 7000 50  0001 C CNN
F 3 "" H 4450 7000 50  0001 C CNN
	1    4450 7000
	-1   0    0    1   
$EndComp
$Comp
L GND #PWR7
U 1 1
P 1550 6250
F 0 "#PWR7" H 1550 6000 50  0001 C CNN
F 1 "GND" H 1550 6100 50  0000 C CNN
F 2 "" H 1550 6250 50  0001 C CNN
F 3 "" H 1550 6250 50  0001 C CNN
	1    1550 6250
	-1   0    0    1   
$EndComp
$Comp
L GND #PWR8
U 1 1
P 1550 7000
F 0 "#PWR8" H 1550 6750 50  0001 C CNN
F 1 "GND" H 1550 6850 50  0000 C CNN
F 2 "" H 1550 7000 50  0001 C CNN
F 3 "" H 1550 7000 50  0001 C CNN
	1    1550 7000
	-1   0    0    1   
$EndComp
$Comp
L GND #PWR15
U 1 1
P 4450 6250
F 0 "#PWR15" H 4450 6000 50  0001 C CNN
F 1 "GND" H 4450 6100 50  0000 C CNN
F 2 "" H 4450 6250 50  0001 C CNN
F 3 "" H 4450 6250 50  0001 C CNN
	1    4450 6250
	-1   0    0    1   
$EndComp
$Comp
L GND #PWR14
U 1 1
P 4450 5450
F 0 "#PWR14" H 4450 5200 50  0001 C CNN
F 1 "GND" H 4450 5300 50  0000 C CNN
F 2 "" H 4450 5450 50  0001 C CNN
F 3 "" H 4450 5450 50  0001 C CNN
	1    4450 5450
	-1   0    0    1   
$EndComp
$Comp
L GND #PWR13
U 1 1
P 4450 4700
F 0 "#PWR13" H 4450 4450 50  0001 C CNN
F 1 "GND" H 4450 4550 50  0000 C CNN
F 2 "" H 4450 4700 50  0001 C CNN
F 3 "" H 4450 4700 50  0001 C CNN
	1    4450 4700
	-1   0    0    1   
$EndComp
Wire Wire Line
	7800 5850 8050 5850
Wire Wire Line
	8050 5850 8500 5850
Wire Wire Line
	8500 5850 8500 5900
Text Notes 7300 7000 0    60   ~ 0
SUPER HEAVY DUTY SPEAKER SWITCHER\nBY DANIEL MARKS\nCREATIVE COMMONS CC-BY-SA 4.0
$Comp
L Conn_01x03 J1
U 1 1
P 7050 5000
F 0 "J1" H 7050 5200 50  0000 C CNN
F 1 "Conn_01x03" H 7050 4800 50  0000 C CNN
F 2 "Connectors_Terminal_Blocks:TerminalBlock_bornier-3_P5.08mm" H 7050 5000 50  0001 C CNN
F 3 "" H 7050 5000 50  0001 C CNN
	1    7050 5000
	-1   0    0    1   
$EndComp
$Comp
L +12V #PWR17
U 1 1
P 7300 4800
F 0 "#PWR17" H 7300 4650 50  0001 C CNN
F 1 "+12V" H 7300 4940 50  0000 C CNN
F 2 "" H 7300 4800 50  0001 C CNN
F 3 "" H 7300 4800 50  0001 C CNN
	1    7300 4800
	1    0    0    -1  
$EndComp
Wire Wire Line
	7300 4800 7300 5100
Wire Wire Line
	7300 5100 7250 5100
$Comp
L GND #PWR19
U 1 1
P 7550 4550
F 0 "#PWR19" H 7550 4300 50  0001 C CNN
F 1 "GND" H 7550 4400 50  0000 C CNN
F 2 "" H 7550 4550 50  0001 C CNN
F 3 "" H 7550 4550 50  0001 C CNN
	1    7550 4550
	1    0    0    -1  
$EndComp
Wire Wire Line
	7850 4650 8050 4650
$Comp
L D D4
U 1 1
P 7850 4150
F 0 "D4" H 7850 4250 50  0000 C CNN
F 1 "1N4007" H 7850 4050 50  0000 C CNN
F 2 "Diodes_THT:D_DO-41_SOD81_P7.62mm_Horizontal" H 7850 4150 50  0001 C CNN
F 3 "" H 7850 4150 50  0001 C CNN
	1    7850 4150
	0    -1   -1   0   
$EndComp
Wire Wire Line
	7850 3850 7850 4000
Wire Wire Line
	7850 4300 7850 4650
$EndSCHEMATC
